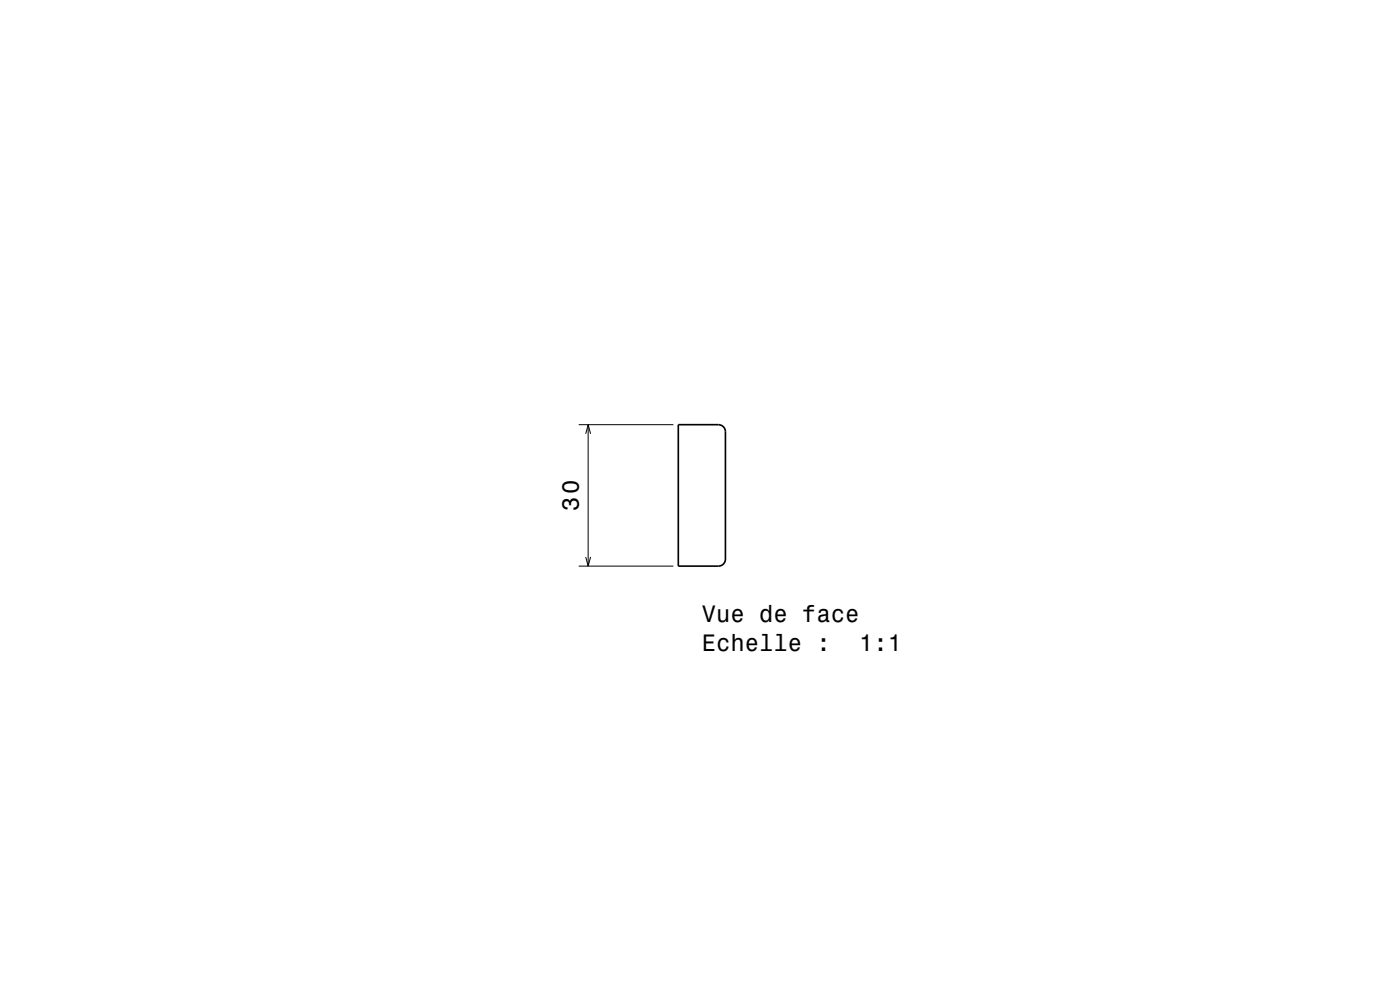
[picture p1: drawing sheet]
<svg xmlns="http://www.w3.org/2000/svg" width="297mm" height="210mm" viewBox="0 0 297 210" stroke-linecap="round" stroke-linejoin="round" font-family="sans-serif">
<path d="M122.8 90.1h20.1M124.3 92l.5-1.9 .5 1.9M124.8 90.1v30M124.3 118.2l.5 1.9 .5-1.9M122.8 120.1h20.1" fill="none" stroke="#000" stroke-width=".21"/>
<path d="M143.9 90.1h8.5a1.5 1.5 0 0 1 1.5 1.5v27a1.5 1.5 0 0 1-1.5 1.5h-8.5z" fill="none" stroke="#000" stroke-width=".35"/>
<g font-size="5">
<text x="122.8" y="108.5" transform="rotate(-90 122.8 108.5)">30</text>
<text x="148.9" y="131.9">Vue de face</text>
<text x="148.9" y="138">Echelle :</text>
<text x="182.3" y="138">1:1</text>
</g>
</svg>
